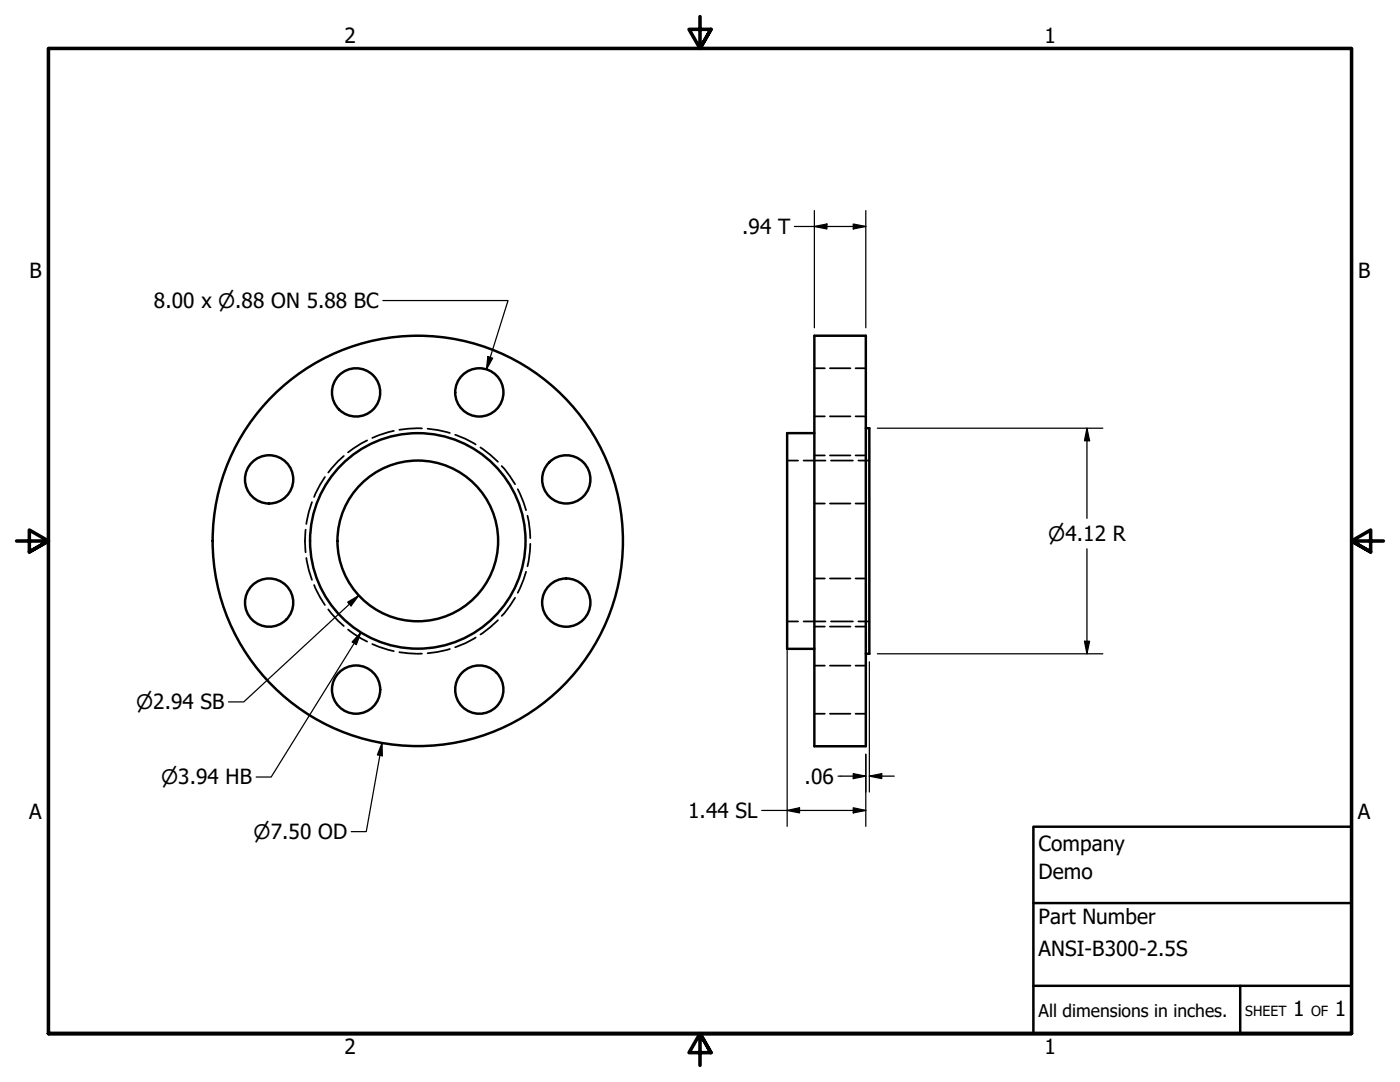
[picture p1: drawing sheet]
<svg xmlns="http://www.w3.org/2000/svg" width="279mm" height="216mm" viewBox="0 0 279 216" stroke-linecap="round" stroke-linejoin="round" font-family="sans-serif">
<!-- layer: Hidden (ANSI) -->
<g fill="none" stroke="#000" stroke-width=".35">
<path d="M162.5 73.5h2.1M165.6 73.5h4.1M170.7 73.5h2.1M64.8 95.2l-.9 1.5-1.2 2.5M68.6 91l-1.1 1-2 2.3M73.3 87.9l-1.2 .6-2.6 1.8M78.6 86l-2.9 .8-1.4 .6M84.2 85.5h-2.8l-1.7 .3M85.3 85.5l2 .3 2.5 .6M90.8 86.7l2.1 .9 2 1.1M95.9 89.3l1.9 1.4 1.6 1.4M100.1 93l1.7 2 1 1.6"/>
<path d="M103.3 97.6l1.2 2.7 .5 1.5M157.1 91.9h2.2M160.4 91.9h4.3M162.5 90.9h2.1M162.5 83.1h2.1M165.6 90.9h4.1M165.6 83.1h4.1M165.8 91.9h4.4M170.7 90.9h2.1M170.7 83.1h2.1M171.3 91.9h2.2M61 105.7l-.1 2.2 .1 2.3"/>
<path d="M61.1 111.3l.5 2.5 .7 1.9M62.3 100.2l-.7 1.9-.5 2.5M62.7 116.7l1.2 2.5 .9 1.5M102.8 119.3l-1 1.6-1.7 2M105 114.1l-.5 1.5-1.2 2.7M105.3 102.9l.5 3.1v1.4M105.8 108.5v1.4l-.5 3.1M162.5 100.5h2.1M162.5 115.4h2.1M165.6 100.5h4.1M165.6 115.4h4.1M170.7 100.5h2.1"/>
<path d="M170.7 115.4h2.1M65.5 121.6l2 2.3 1.1 1M69.5 125.6l2.6 1.8 1.2 .6M74.3 128.5l1.4 .6 2.9 .8M79.7 130.1l1.7 .3h2.8M89.8 129.5l-2.5 .6-2 .3M94.9 127.2l-2 1.1-2.1 .9M99.4 123.8l-1.6 1.4-1.9 1.4M157.1 124h2.2M160.4 124h4.3M162.5 125h2.1M162.5 132.8h2.1"/>
<path d="M165.6 125h4.1M165.6 132.8h4.1M165.8 124h4.4M170.7 125h2.1M170.7 132.8h2.1M171.3 124h2.2M162.5 142.4h2.1M165.6 142.4h4.1M170.7 142.4h2.1"/>
</g>
<!-- layer: Visible (ANSI) -->
<g fill="none" stroke="#000" stroke-width=".49">
<path d="M162.5 67h10.3v81.9h-10.3zM162.5 86.4h-5.4v43.1h5.4M172.8 85.4h.7v45.1h-.7"/>
<circle cx="71.1" cy="78.3" r="4.8"/>
<circle cx="95.7" cy="78.3" r="4.8"/>
<circle cx="53.7" cy="95.7" r="4.8"/>
<circle cx="113" cy="95.7" r="4.8"/>
<circle cx="83.4" cy="107.9" r="16"/>
<circle cx="83.4" cy="107.9" r="21.5"/>
<circle cx="83.4" cy="107.9" r="40.9"/>
<circle cx="53.7" cy="120.2" r="4.8"/>
<circle cx="71.1" cy="137.6" r="4.8"/>
<circle cx="95.7" cy="137.6" r="4.8"/>
<circle cx="113" cy="120.2" r="4.8"/>
</g>
<!-- layer: Border (ANSI) -->
<path d="M139.7 3.3v6.4l-2.2-3.8h4.4l-2.2 3.8 2.2-3.8M3.3 107.9h6.4l-3.8-2.1v4.3l3.8-2.2-3.8 2.2M276.1 107.9h-6.4l3.8-2.1v4.3l-3.8-2.2 3.8 2.2M9.7 206.2v-196.5h260v196.5h-260h260M141.9 210l-2.2-3.8 2.2 3.8h-4.4l2.2-3.8v6.4" fill="none" stroke="#000" stroke-width=".71"/>
<!-- layer: Title (ANSI) -->
<path d="M206.2 165h63.5v41.2h-63.5zM206.2 196.7h63.5M206.2 180.2h63.5M247.5 196.7v9.5" fill="none" stroke="#000" stroke-width=".49"/>
<!-- layer: Dimension (ANSI) -->
<g fill="none" stroke="#000" stroke-width=".25">
<path d="M76.4 60h25l-4.3 13.7M158.5 45.2h14.3M162.5 45.2l2.5-.5v1zM162.5 42v23.4M170.3 44.7l2.5 .5-2.5 .5zM172.8 42v23.4M97.4 71.2l.9 .3-1.2 2.2zM175.1 85.4h45M216.9 85.4l.6 2.5h-1.1zM216.9 85.4v18M71.6 118.9l-23 21.2h-3M216.9 109.5v21"/>
<path d="M69.4 120.2l2.2-1.3-1.5 2zM72 126.2l-.9 2.4-.8-.5zM72 126.2l-17.9 28.8h-3M157.1 125.6v39.3M173.5 132v26M175.1 130.5h45M216.4 128h1.1l-.6 2.5zM76.2 148.3l.1 2.5-1-.2zM76.2 148.3l-3.1 17.6h-3M167.3 154.9h5.5M170.3 154.4l2.5 .5-2.5 .5zM172.8 150.5v14.4"/>
<path d="M173.5 154.9l2.5-.5v1zM173.5 154.9h5M152 161.7h20.8M157.1 161.7l2.5-.5v1zM170.3 161.2l2.5 .5-2.5 .5z"/>
</g>
<g fill="#000">
<path d="M162.5 45.2l2.5-.5v1z" fill-rule="evenodd"/>
<path d="M170.3 44.7l2.5 .5-2.5 .5z" fill-rule="evenodd"/>
<path d="M97.4 71.2l.9 .3-1.2 2.2z" fill-rule="evenodd"/>
<path d="M216.9 85.4l.6 2.5h-1.1z" fill-rule="evenodd"/>
<path d="M69.4 120.2l2.2-1.3-1.5 2z" fill-rule="evenodd"/>
<path d="M72 126.2l-.9 2.4-.8-.5z" fill-rule="evenodd"/>
<path d="M216.4 128h1.1l-.6 2.5z" fill-rule="evenodd"/>
<path d="M76.2 148.3l.1 2.5-1-.2z" fill-rule="evenodd"/>
<path d="M170.3 154.4l2.5 .5-2.5 .5z" fill-rule="evenodd"/>
<path d="M173.5 154.9l2.5-.5v1z" fill-rule="evenodd"/>
<path d="M157.1 161.7l2.5-.5v1z" fill-rule="evenodd"/>
<path d="M170.3 161.2l2.5 .5-2.5 .5z" fill-rule="evenodd"/>
</g>
<g font-size="4.2">
<text x="68.7" y="8.6">2</text>
<text x="208.4" y="8.6">1</text>
<text x="148.1" y="46.7">.94 T</text>
<text x="5.9" y="55.5">B</text>
<text x="271" y="55.5">B</text>
<text x="30.7" y="61.5">8.00 x ⌀.88 ON 5.88 BC</text>
<text x="160.6" y="156.4">.06</text>
<text x="5.8" y="163.4">A</text>
<text x="137.3" y="163.3">1.44 SL</text>
<text x="271" y="163.4">A</text>
<text x="207.3" y="169.8">Company</text>
<text x="207.3" y="175.4">Demo</text>
<text x="207.3" y="184.4">Part Number</text>
<text x="207.3" y="190.7">ANSI-B300-2.5S</text>
<text x="258.1" y="202.8">1</text>
<text x="266.4" y="202.8">1</text>
<text x="68.7" y="210.3">2</text>
<text x="208.4" y="210.3">1</text>
</g>
<g font-size="4">
<text x="209.2" y="107.9">⌀4.12 R</text>
<text x="27.2" y="141.5">⌀2.94 SB</text>
<text x="32.2" y="156.5">⌀3.94 HB</text>
<text x="50.6" y="167.4">⌀7.50 OD</text>
</g>
<text font-size="3.5" x="207.3" y="202.9">All dimensions in inches.</text>
<g font-size="2.8">
<text x="248.5" y="202.8">SHEET</text>
<text x="261.7" y="202.8">OF</text>
</g>
</svg>
